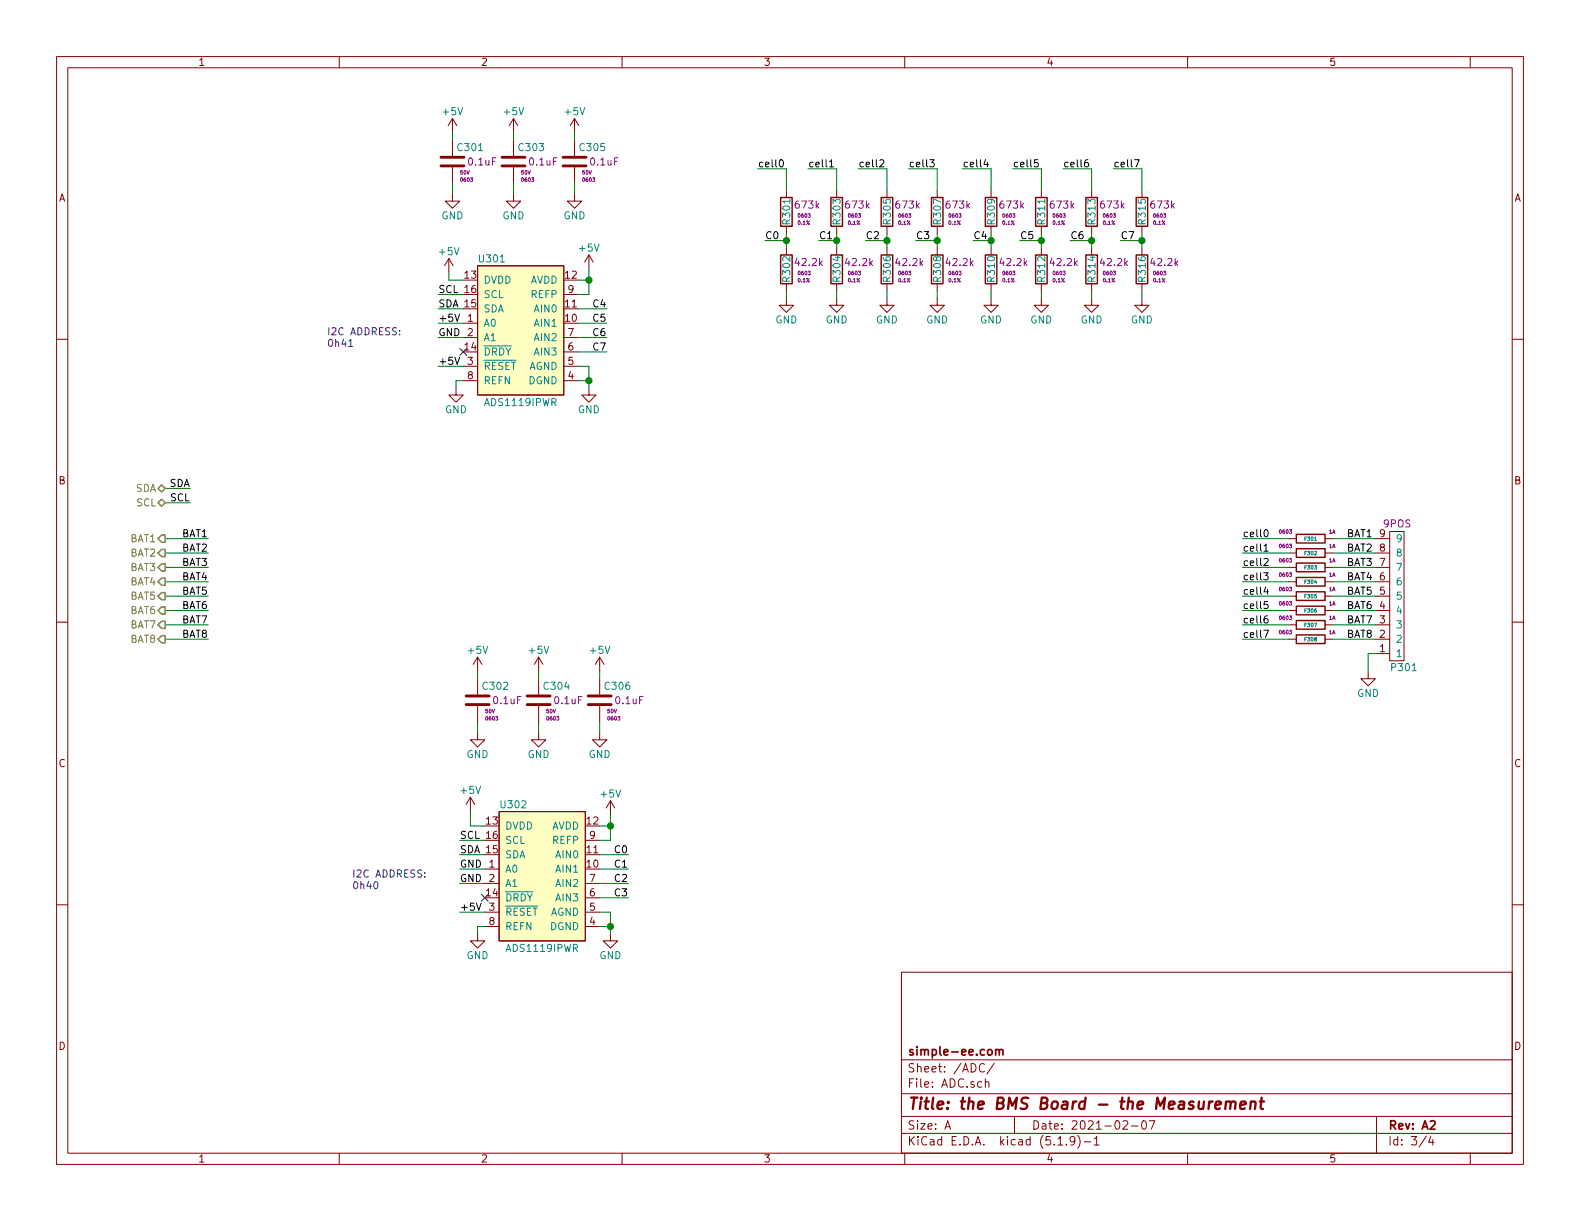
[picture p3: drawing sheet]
EESchema Schematic File Version 4
EELAYER 30 0
EELAYER END
$Descr A 11000 8500
encoding utf-8
Sheet 3 4
Title "the BMS Board - the Measurement"
Date "2021-02-07"
Rev "A2"
Comp "simple-ee.com"
Comment1 ""
Comment2 ""
Comment3 ""
Comment4 ""
$EndDescr
$Comp
L ADC:ADS1119IPWR U?
U 1 1
P 3625 2300
AR Path="/5E2104E8" Ref="U?"  Part="1" 
AR Path="/5E20C295/5E2104E8" Ref="U301"  Part="1" 
F 0 "U301" H 3825 2800 50  0000 C CNN
F 1 "ADS1119IPWR" H 3625 1800 50  0000 C CNN
F 2 "SSOP:TSSOP-16" H 2825 3500 60  0001 C CNN
F 3 "" H 2825 3500 60  0001 C CNN
F 4 "2V - 5V5" H 2875 3650 60  0001 C CNN "P_Rating"
F 5 "Texas Instruments" H 2825 3500 60  0001 C CNN "Manufacturer"
F 6 "16-BIT" H 2825 3500 60  0001 C CNN "P_Value"
F 7 "4S_2D" H 2825 3500 60  0001 C CNN "P_Tolerance"
F 8 "TSSOP-16" H 2825 3500 60  0001 C CNN "Package"
	1    3625 2300
	-1   0    0    -1  
$EndComp
$Comp
L power:GND #PWR?
U 1 1
P 4100 2700
AR Path="/5E2104EE" Ref="#PWR?"  Part="1" 
AR Path="/5E20C295/5E2104EE" Ref="#PWR0316"  Part="1" 
F 0 "#PWR0316" H 4100 2450 50  0001 C CNN
F 1 "GND" H 4100 2550 50  0000 C CNN
F 2 "" H 4100 2700 50  0001 C CNN
F 3 "" H 4100 2700 50  0001 C CNN
	1    4100 2700
	1    0    0    -1  
$EndComp
Wire Wire Line
	4025 2550 4100 2550
Wire Wire Line
	4100 2550 4100 2650
Wire Wire Line
	4025 2650 4100 2650
Connection ~ 4100 2650
Wire Wire Line
	4100 2650 4100 2700
$Comp
L Capacitor_0603:CL10B104KB8NNNC C?
U 1 1
P 3150 1125
AR Path="/5E2104FE" Ref="C?"  Part="1" 
AR Path="/5E20C295/5E2104FE" Ref="C301"  Part="1" 
F 0 "C301" H 3175 1225 50  0000 L CNN
F 1 "CL10B104KB8NNNC" H 3150 1425 50  0001 L CNN
F 2 "Passives:C_0603_Handsolder" H 3150 525 50  0001 C CNN
F 3 "" H 3175 1225 50  0000 C CNN
F 4 " 	Samsung Electro-Mechanics" H 3275 1325 50  0001 C CNN "Manufacturer"
F 5 "0.1uF" H 3250 1125 50  0000 L CNN "P_Value"
F 6 "50V" H 3200 1050 25  0000 L CNN "P_Rating_U"
F 7 "X7R" H 3400 775 50  0001 C CNN "P_Tolerance"
F 8 "0603" H 3200 1000 25  0000 L CNN "Package"
	1    3150 1125
	1    0    0    -1  
$EndComp
$Comp
L power:+5V #PWR?
U 1 1
P 3150 925
AR Path="/5E210504" Ref="#PWR?"  Part="1" 
AR Path="/5E20C295/5E210504" Ref="#PWR0302"  Part="1" 
F 0 "#PWR0302" H 3150 775 50  0001 C CNN
F 1 "+5V" H 3150 1075 50  0000 C CNN
F 2 "" H 3150 925 50  0001 C CNN
F 3 "" H 3150 925 50  0001 C CNN
	1    3150 925 
	1    0    0    -1  
$EndComp
Wire Wire Line
	3150 925  3150 975 
$Comp
L power:GND #PWR?
U 1 1
P 3150 1350
AR Path="/5E21050B" Ref="#PWR?"  Part="1" 
AR Path="/5E20C295/5E21050B" Ref="#PWR0303"  Part="1" 
F 0 "#PWR0303" H 3150 1100 50  0001 C CNN
F 1 "GND" H 3150 1200 50  0000 C CNN
F 2 "" H 3150 1350 50  0001 C CNN
F 3 "" H 3150 1350 50  0001 C CNN
	1    3150 1350
	1    0    0    -1  
$EndComp
Wire Wire Line
	3150 1350 3150 1275
$Comp
L Capacitor_0603:CL10B104KB8NNNC C?
U 1 1
P 3575 1125
AR Path="/5E210517" Ref="C?"  Part="1" 
AR Path="/5E20C295/5E210517" Ref="C303"  Part="1" 
F 0 "C303" H 3600 1225 50  0000 L CNN
F 1 "CL10B104KB8NNNC" H 3575 1425 50  0001 L CNN
F 2 "Passives:C_0603_Handsolder" H 3575 525 50  0001 C CNN
F 3 "" H 3600 1225 50  0000 C CNN
F 4 " 	Samsung Electro-Mechanics" H 3700 1325 50  0001 C CNN "Manufacturer"
F 5 "0.1uF" H 3675 1125 50  0000 L CNN "P_Value"
F 6 "50V" H 3625 1050 25  0000 L CNN "P_Rating_U"
F 7 "X7R" H 3825 775 50  0001 C CNN "P_Tolerance"
F 8 "0603" H 3625 1000 25  0000 L CNN "Package"
	1    3575 1125
	1    0    0    -1  
$EndComp
$Comp
L power:+5V #PWR?
U 1 1
P 3575 925
AR Path="/5E21051D" Ref="#PWR?"  Part="1" 
AR Path="/5E20C295/5E21051D" Ref="#PWR0309"  Part="1" 
F 0 "#PWR0309" H 3575 775 50  0001 C CNN
F 1 "+5V" H 3575 1075 50  0000 C CNN
F 2 "" H 3575 925 50  0001 C CNN
F 3 "" H 3575 925 50  0001 C CNN
	1    3575 925 
	1    0    0    -1  
$EndComp
Wire Wire Line
	3575 925  3575 975 
$Comp
L power:GND #PWR?
U 1 1
P 3575 1350
AR Path="/5E210524" Ref="#PWR?"  Part="1" 
AR Path="/5E20C295/5E210524" Ref="#PWR0310"  Part="1" 
F 0 "#PWR0310" H 3575 1100 50  0001 C CNN
F 1 "GND" H 3575 1200 50  0000 C CNN
F 2 "" H 3575 1350 50  0001 C CNN
F 3 "" H 3575 1350 50  0001 C CNN
	1    3575 1350
	1    0    0    -1  
$EndComp
Wire Wire Line
	3575 1350 3575 1275
$Comp
L Capacitor_0603:CL10B104KB8NNNC C?
U 1 1
P 4000 1125
AR Path="/5E210530" Ref="C?"  Part="1" 
AR Path="/5E20C295/5E210530" Ref="C305"  Part="1" 
F 0 "C305" H 4025 1225 50  0000 L CNN
F 1 "CL10B104KB8NNNC" H 4000 1425 50  0001 L CNN
F 2 "Passives:C_0603_Handsolder" H 4000 525 50  0001 C CNN
F 3 "" H 4025 1225 50  0000 C CNN
F 4 " 	Samsung Electro-Mechanics" H 4125 1325 50  0001 C CNN "Manufacturer"
F 5 "0.1uF" H 4100 1125 50  0000 L CNN "P_Value"
F 6 "50V" H 4050 1050 25  0000 L CNN "P_Rating_U"
F 7 "X7R" H 4250 775 50  0001 C CNN "P_Tolerance"
F 8 "0603" H 4050 1000 25  0000 L CNN "Package"
	1    4000 1125
	1    0    0    -1  
$EndComp
$Comp
L power:+5V #PWR?
U 1 1
P 4000 925
AR Path="/5E210536" Ref="#PWR?"  Part="1" 
AR Path="/5E20C295/5E210536" Ref="#PWR0313"  Part="1" 
F 0 "#PWR0313" H 4000 775 50  0001 C CNN
F 1 "+5V" H 4000 1075 50  0000 C CNN
F 2 "" H 4000 925 50  0001 C CNN
F 3 "" H 4000 925 50  0001 C CNN
	1    4000 925 
	1    0    0    -1  
$EndComp
Wire Wire Line
	4000 925  4000 975 
$Comp
L power:GND #PWR?
U 1 1
P 4000 1350
AR Path="/5E21053D" Ref="#PWR?"  Part="1" 
AR Path="/5E20C295/5E21053D" Ref="#PWR0314"  Part="1" 
F 0 "#PWR0314" H 4000 1100 50  0001 C CNN
F 1 "GND" H 4000 1200 50  0000 C CNN
F 2 "" H 4000 1350 50  0001 C CNN
F 3 "" H 4000 1350 50  0001 C CNN
	1    4000 1350
	1    0    0    -1  
$EndComp
Wire Wire Line
	4000 1350 4000 1275
$Comp
L power:+5V #PWR?
U 1 1
P 3125 1900
AR Path="/5E210544" Ref="#PWR?"  Part="1" 
AR Path="/5E20C295/5E210544" Ref="#PWR0301"  Part="1" 
F 0 "#PWR0301" H 3125 1750 50  0001 C CNN
F 1 "+5V" H 3125 2050 50  0000 C CNN
F 2 "" H 3125 1900 50  0001 C CNN
F 3 "" H 3125 1900 50  0001 C CNN
	1    3125 1900
	1    0    0    -1  
$EndComp
Wire Wire Line
	3125 1900 3125 1950
Wire Wire Line
	3125 1950 3225 1950
$Comp
L power:+5V #PWR?
U 1 1
P 4100 1875
AR Path="/5E21054C" Ref="#PWR?"  Part="1" 
AR Path="/5E20C295/5E21054C" Ref="#PWR0315"  Part="1" 
F 0 "#PWR0315" H 4100 1725 50  0001 C CNN
F 1 "+5V" H 4100 2025 50  0000 C CNN
F 2 "" H 4100 1875 50  0001 C CNN
F 3 "" H 4100 1875 50  0001 C CNN
	1    4100 1875
	1    0    0    -1  
$EndComp
Wire Wire Line
	4025 1950 4100 1950
Wire Wire Line
	4100 1950 4100 1875
Wire Wire Line
	4025 2050 4100 2050
Wire Wire Line
	4100 2050 4100 1950
Connection ~ 4100 1950
$Comp
L power:GND #PWR?
U 1 1
P 3175 2700
AR Path="/5E210557" Ref="#PWR?"  Part="1" 
AR Path="/5E20C295/5E210557" Ref="#PWR0304"  Part="1" 
F 0 "#PWR0304" H 3175 2450 50  0001 C CNN
F 1 "GND" H 3175 2550 50  0000 C CNN
F 2 "" H 3175 2700 50  0001 C CNN
F 3 "" H 3175 2700 50  0001 C CNN
	1    3175 2700
	1    0    0    -1  
$EndComp
Wire Wire Line
	3225 2650 3175 2650
Wire Wire Line
	3175 2650 3175 2700
Wire Wire Line
	3050 2050 3225 2050
Wire Wire Line
	3050 2150 3225 2150
Text Label 3050 2050 0    50   ~ 0
SCL
Text Label 3050 2150 0    50   ~ 0
SDA
Wire Wire Line
	3225 2250 3050 2250
Wire Wire Line
	3225 2350 3050 2350
Text Label 3050 2250 0    50   ~ 0
+5V
Text Label 3050 2350 0    50   ~ 0
GND
Wire Wire Line
	3225 2550 3050 2550
Text Label 3050 2550 0    50   ~ 0
+5V
Wire Wire Line
	4025 2150 4225 2150
Wire Wire Line
	4025 2250 4225 2250
Wire Wire Line
	4025 2350 4225 2350
Wire Wire Line
	4025 2450 4225 2450
Text Label 4225 2150 2    50   ~ 0
C4
Text Label 4225 2250 2    50   ~ 0
C5
Text Label 4225 2350 2    50   ~ 0
C6
Text Label 4225 2450 2    50   ~ 0
C7
Text Notes 2275 2425 0    50   ~ 0
I2C ADDRESS:\n0h41
$Comp
L ADC:ADS1119IPWR U?
U 1 1
P 3775 6100
AR Path="/5E214D50" Ref="U?"  Part="1" 
AR Path="/5E20C295/5E214D50" Ref="U302"  Part="1" 
F 0 "U302" H 3975 6600 50  0000 C CNN
F 1 "ADS1119IPWR" H 3775 5600 50  0000 C CNN
F 2 "SSOP:TSSOP-16" H 2975 7300 60  0001 C CNN
F 3 "" H 2975 7300 60  0001 C CNN
F 4 "2V - 5V5" H 3025 7450 60  0001 C CNN "P_Rating"
F 5 "Texas Instruments" H 2975 7300 60  0001 C CNN "Manufacturer"
F 6 "16-BIT" H 2975 7300 60  0001 C CNN "P_Value"
F 7 "4S_2D" H 2975 7300 60  0001 C CNN "P_Tolerance"
F 8 "TSSOP-16" H 2975 7300 60  0001 C CNN "Package"
	1    3775 6100
	-1   0    0    -1  
$EndComp
$Comp
L power:GND #PWR?
U 1 1
P 4250 6500
AR Path="/5E214D56" Ref="#PWR?"  Part="1" 
AR Path="/5E20C295/5E214D56" Ref="#PWR0320"  Part="1" 
F 0 "#PWR0320" H 4250 6250 50  0001 C CNN
F 1 "GND" H 4250 6350 50  0000 C CNN
F 2 "" H 4250 6500 50  0001 C CNN
F 3 "" H 4250 6500 50  0001 C CNN
	1    4250 6500
	1    0    0    -1  
$EndComp
Wire Wire Line
	4175 6350 4250 6350
Wire Wire Line
	4250 6350 4250 6450
Wire Wire Line
	4175 6450 4250 6450
Connection ~ 4250 6450
Wire Wire Line
	4250 6450 4250 6500
$Comp
L power:+5V #PWR?
U 1 1
P 3275 5650
AR Path="/5E214D61" Ref="#PWR?"  Part="1" 
AR Path="/5E20C295/5E214D61" Ref="#PWR0305"  Part="1" 
F 0 "#PWR0305" H 3275 5500 50  0001 C CNN
F 1 "+5V" H 3275 5800 50  0000 C CNN
F 2 "" H 3275 5650 50  0001 C CNN
F 3 "" H 3275 5650 50  0001 C CNN
	1    3275 5650
	1    0    0    -1  
$EndComp
Wire Wire Line
	3275 5650 3275 5750
Wire Wire Line
	3275 5750 3375 5750
$Comp
L power:+5V #PWR?
U 1 1
P 4250 5675
AR Path="/5E214D69" Ref="#PWR?"  Part="1" 
AR Path="/5E20C295/5E214D69" Ref="#PWR0319"  Part="1" 
F 0 "#PWR0319" H 4250 5525 50  0001 C CNN
F 1 "+5V" H 4250 5825 50  0000 C CNN
F 2 "" H 4250 5675 50  0001 C CNN
F 3 "" H 4250 5675 50  0001 C CNN
	1    4250 5675
	1    0    0    -1  
$EndComp
Wire Wire Line
	4175 5750 4250 5750
Wire Wire Line
	4250 5750 4250 5675
Wire Wire Line
	4175 5850 4250 5850
Wire Wire Line
	4250 5850 4250 5750
Connection ~ 4250 5750
$Comp
L power:GND #PWR?
U 1 1
P 3325 6500
AR Path="/5E214D74" Ref="#PWR?"  Part="1" 
AR Path="/5E20C295/5E214D74" Ref="#PWR0308"  Part="1" 
F 0 "#PWR0308" H 3325 6250 50  0001 C CNN
F 1 "GND" H 3325 6350 50  0000 C CNN
F 2 "" H 3325 6500 50  0001 C CNN
F 3 "" H 3325 6500 50  0001 C CNN
	1    3325 6500
	1    0    0    -1  
$EndComp
Wire Wire Line
	3375 6450 3325 6450
Wire Wire Line
	3325 6450 3325 6500
Wire Wire Line
	3200 5850 3375 5850
Wire Wire Line
	3200 5950 3375 5950
Text Label 3200 5850 0    50   ~ 0
SCL
Text Label 3200 5950 0    50   ~ 0
SDA
Wire Wire Line
	3375 6050 3200 6050
Wire Wire Line
	3375 6150 3200 6150
Text Label 3200 6050 0    50   ~ 0
GND
Text Label 3200 6150 0    50   ~ 0
GND
Wire Wire Line
	3375 6350 3200 6350
Text Label 3200 6350 0    50   ~ 0
+5V
Wire Wire Line
	4175 5950 4375 5950
Wire Wire Line
	4175 6050 4375 6050
Wire Wire Line
	4175 6150 4375 6150
Wire Wire Line
	4175 6250 4375 6250
Text Label 4375 5950 2    50   ~ 0
C0
Text Label 4375 6050 2    50   ~ 0
C1
Text Label 4375 6150 2    50   ~ 0
C2
Text Label 4375 6250 2    50   ~ 0
C3
Text Notes 2450 6200 0    50   ~ 0
I2C ADDRESS:\n0h40
$Comp
L Capacitor_0603:CL10B104KB8NNNC C?
U 1 1
P 3325 4875
AR Path="/5E216D73" Ref="C?"  Part="1" 
AR Path="/5E20C295/5E216D73" Ref="C302"  Part="1" 
F 0 "C302" H 3350 4975 50  0000 L CNN
F 1 "CL10B104KB8NNNC" H 3325 5175 50  0001 L CNN
F 2 "Passives:C_0603_Handsolder" H 3325 4275 50  0001 C CNN
F 3 "" H 3350 4975 50  0000 C CNN
F 4 " 	Samsung Electro-Mechanics" H 3450 5075 50  0001 C CNN "Manufacturer"
F 5 "0.1uF" H 3425 4875 50  0000 L CNN "P_Value"
F 6 "50V" H 3375 4800 25  0000 L CNN "P_Rating_U"
F 7 "X7R" H 3575 4525 50  0001 C CNN "P_Tolerance"
F 8 "0603" H 3375 4750 25  0000 L CNN "Package"
	1    3325 4875
	1    0    0    -1  
$EndComp
$Comp
L power:+5V #PWR?
U 1 1
P 3325 4675
AR Path="/5E216D79" Ref="#PWR?"  Part="1" 
AR Path="/5E20C295/5E216D79" Ref="#PWR0306"  Part="1" 
F 0 "#PWR0306" H 3325 4525 50  0001 C CNN
F 1 "+5V" H 3325 4825 50  0000 C CNN
F 2 "" H 3325 4675 50  0001 C CNN
F 3 "" H 3325 4675 50  0001 C CNN
	1    3325 4675
	1    0    0    -1  
$EndComp
Wire Wire Line
	3325 4675 3325 4725
$Comp
L power:GND #PWR?
U 1 1
P 3325 5100
AR Path="/5E216D80" Ref="#PWR?"  Part="1" 
AR Path="/5E20C295/5E216D80" Ref="#PWR0307"  Part="1" 
F 0 "#PWR0307" H 3325 4850 50  0001 C CNN
F 1 "GND" H 3325 4950 50  0000 C CNN
F 2 "" H 3325 5100 50  0001 C CNN
F 3 "" H 3325 5100 50  0001 C CNN
	1    3325 5100
	1    0    0    -1  
$EndComp
Wire Wire Line
	3325 5100 3325 5025
$Comp
L Capacitor_0603:CL10B104KB8NNNC C?
U 1 1
P 3750 4875
AR Path="/5E216D8C" Ref="C?"  Part="1" 
AR Path="/5E20C295/5E216D8C" Ref="C304"  Part="1" 
F 0 "C304" H 3775 4975 50  0000 L CNN
F 1 "CL10B104KB8NNNC" H 3750 5175 50  0001 L CNN
F 2 "Passives:C_0603_Handsolder" H 3750 4275 50  0001 C CNN
F 3 "" H 3775 4975 50  0000 C CNN
F 4 " 	Samsung Electro-Mechanics" H 3875 5075 50  0001 C CNN "Manufacturer"
F 5 "0.1uF" H 3850 4875 50  0000 L CNN "P_Value"
F 6 "50V" H 3800 4800 25  0000 L CNN "P_Rating_U"
F 7 "X7R" H 4000 4525 50  0001 C CNN "P_Tolerance"
F 8 "0603" H 3800 4750 25  0000 L CNN "Package"
	1    3750 4875
	1    0    0    -1  
$EndComp
$Comp
L power:+5V #PWR?
U 1 1
P 3750 4675
AR Path="/5E216D92" Ref="#PWR?"  Part="1" 
AR Path="/5E20C295/5E216D92" Ref="#PWR0311"  Part="1" 
F 0 "#PWR0311" H 3750 4525 50  0001 C CNN
F 1 "+5V" H 3750 4825 50  0000 C CNN
F 2 "" H 3750 4675 50  0001 C CNN
F 3 "" H 3750 4675 50  0001 C CNN
	1    3750 4675
	1    0    0    -1  
$EndComp
Wire Wire Line
	3750 4675 3750 4725
$Comp
L power:GND #PWR?
U 1 1
P 3750 5100
AR Path="/5E216D99" Ref="#PWR?"  Part="1" 
AR Path="/5E20C295/5E216D99" Ref="#PWR0312"  Part="1" 
F 0 "#PWR0312" H 3750 4850 50  0001 C CNN
F 1 "GND" H 3750 4950 50  0000 C CNN
F 2 "" H 3750 5100 50  0001 C CNN
F 3 "" H 3750 5100 50  0001 C CNN
	1    3750 5100
	1    0    0    -1  
$EndComp
Wire Wire Line
	3750 5100 3750 5025
$Comp
L Capacitor_0603:CL10B104KB8NNNC C?
U 1 1
P 4175 4875
AR Path="/5E216DA5" Ref="C?"  Part="1" 
AR Path="/5E20C295/5E216DA5" Ref="C306"  Part="1" 
F 0 "C306" H 4200 4975 50  0000 L CNN
F 1 "CL10B104KB8NNNC" H 4175 5175 50  0001 L CNN
F 2 "Passives:C_0603_Handsolder" H 4175 4275 50  0001 C CNN
F 3 "" H 4200 4975 50  0000 C CNN
F 4 " 	Samsung Electro-Mechanics" H 4300 5075 50  0001 C CNN "Manufacturer"
F 5 "0.1uF" H 4275 4875 50  0000 L CNN "P_Value"
F 6 "50V" H 4225 4800 25  0000 L CNN "P_Rating_U"
F 7 "X7R" H 4425 4525 50  0001 C CNN "P_Tolerance"
F 8 "0603" H 4225 4750 25  0000 L CNN "Package"
	1    4175 4875
	1    0    0    -1  
$EndComp
$Comp
L power:+5V #PWR?
U 1 1
P 4175 4675
AR Path="/5E216DAB" Ref="#PWR?"  Part="1" 
AR Path="/5E20C295/5E216DAB" Ref="#PWR0317"  Part="1" 
F 0 "#PWR0317" H 4175 4525 50  0001 C CNN
F 1 "+5V" H 4175 4825 50  0000 C CNN
F 2 "" H 4175 4675 50  0001 C CNN
F 3 "" H 4175 4675 50  0001 C CNN
	1    4175 4675
	1    0    0    -1  
$EndComp
Wire Wire Line
	4175 4675 4175 4725
$Comp
L power:GND #PWR?
U 1 1
P 4175 5100
AR Path="/5E216DB2" Ref="#PWR?"  Part="1" 
AR Path="/5E20C295/5E216DB2" Ref="#PWR0318"  Part="1" 
F 0 "#PWR0318" H 4175 4850 50  0001 C CNN
F 1 "GND" H 4175 4950 50  0000 C CNN
F 2 "" H 4175 5100 50  0001 C CNN
F 3 "" H 4175 5100 50  0001 C CNN
	1    4175 5100
	1    0    0    -1  
$EndComp
Wire Wire Line
	4175 5100 4175 5025
Wire Wire Line
	8975 3750 8650 3750
Wire Wire Line
	8975 3850 8650 3850
Wire Wire Line
	8975 3950 8650 3950
Wire Wire Line
	8650 4050 8975 4050
Wire Wire Line
	8975 4150 8650 4150
Wire Wire Line
	8975 4250 8650 4250
Wire Wire Line
	8975 4350 8650 4350
Wire Wire Line
	8975 4450 8650 4450
Text Label 8650 4250 0    50   ~ 0
cell5
Text Label 8650 4150 0    50   ~ 0
cell4
Text Label 8650 4350 0    50   ~ 0
cell6
Text Label 8650 4450 0    50   ~ 0
cell7
Text Label 8650 3850 0    50   ~ 0
cell1
Text Label 8650 3750 0    50   ~ 0
cell0
Text Label 8650 3950 0    50   ~ 0
cell2
Text Label 8650 4050 0    50   ~ 0
cell3
$Comp
L power:GND #PWR0321
U 1 1
P 5475 2075
F 0 "#PWR0321" H 5475 1825 50  0001 C CNN
F 1 "GND" H 5475 1925 50  0000 C CNN
F 2 "" H 5475 2075 50  0001 C CNN
F 3 "" H 5475 2075 50  0001 C CNN
	1    5475 2075
	1    0    0    -1  
$EndComp
$Comp
L power:GND #PWR0322
U 1 1
P 5825 2075
F 0 "#PWR0322" H 5825 1825 50  0001 C CNN
F 1 "GND" H 5825 1925 50  0000 C CNN
F 2 "" H 5825 2075 50  0001 C CNN
F 3 "" H 5825 2075 50  0001 C CNN
	1    5825 2075
	1    0    0    -1  
$EndComp
$Comp
L power:GND #PWR0323
U 1 1
P 6175 2075
F 0 "#PWR0323" H 6175 1825 50  0001 C CNN
F 1 "GND" H 6175 1925 50  0000 C CNN
F 2 "" H 6175 2075 50  0001 C CNN
F 3 "" H 6175 2075 50  0001 C CNN
	1    6175 2075
	1    0    0    -1  
$EndComp
$Comp
L power:GND #PWR0324
U 1 1
P 6525 2075
F 0 "#PWR0324" H 6525 1825 50  0001 C CNN
F 1 "GND" H 6525 1925 50  0000 C CNN
F 2 "" H 6525 2075 50  0001 C CNN
F 3 "" H 6525 2075 50  0001 C CNN
	1    6525 2075
	1    0    0    -1  
$EndComp
$Comp
L power:GND #PWR0325
U 1 1
P 6900 2075
F 0 "#PWR0325" H 6900 1825 50  0001 C CNN
F 1 "GND" H 6900 1925 50  0000 C CNN
F 2 "" H 6900 2075 50  0001 C CNN
F 3 "" H 6900 2075 50  0001 C CNN
	1    6900 2075
	1    0    0    -1  
$EndComp
$Comp
L power:GND #PWR0326
U 1 1
P 7250 2075
F 0 "#PWR0326" H 7250 1825 50  0001 C CNN
F 1 "GND" H 7250 1925 50  0000 C CNN
F 2 "" H 7250 2075 50  0001 C CNN
F 3 "" H 7250 2075 50  0001 C CNN
	1    7250 2075
	1    0    0    -1  
$EndComp
$Comp
L power:GND #PWR0327
U 1 1
P 7600 2075
F 0 "#PWR0327" H 7600 1825 50  0001 C CNN
F 1 "GND" H 7600 1925 50  0000 C CNN
F 2 "" H 7600 2075 50  0001 C CNN
F 3 "" H 7600 2075 50  0001 C CNN
	1    7600 2075
	1    0    0    -1  
$EndComp
$Comp
L power:GND #PWR0328
U 1 1
P 7950 2075
F 0 "#PWR0328" H 7950 1825 50  0001 C CNN
F 1 "GND" H 7950 1925 50  0000 C CNN
F 2 "" H 7950 2075 50  0001 C CNN
F 3 "" H 7950 2075 50  0001 C CNN
	1    7950 2075
	1    0    0    -1  
$EndComp
Wire Wire Line
	7950 2025 7950 2075
Wire Wire Line
	7600 2025 7600 2075
Wire Wire Line
	7250 2025 7250 2075
Wire Wire Line
	6900 2025 6900 2075
Wire Wire Line
	6525 2025 6525 2075
Wire Wire Line
	6175 2025 6175 2075
Wire Wire Line
	5825 2025 5825 2075
Wire Wire Line
	5475 2025 5475 2075
Wire Wire Line
	5475 1625 5475 1675
Wire Wire Line
	5475 1175 5275 1175
Wire Wire Line
	5825 1625 5825 1675
Wire Wire Line
	5825 1325 5825 1175
Wire Wire Line
	5825 1175 5625 1175
Text Label 5275 1175 0    50   ~ 0
cell0
Text Label 5625 1175 0    50   ~ 0
cell1
Wire Wire Line
	6175 1625 6175 1675
Wire Wire Line
	6175 1325 6175 1175
Wire Wire Line
	6175 1175 5975 1175
Text Label 5975 1175 0    50   ~ 0
cell2
Wire Wire Line
	6525 1625 6525 1675
Wire Wire Line
	6900 1625 6900 1675
Wire Wire Line
	7250 1625 7250 1675
Wire Wire Line
	7600 1625 7600 1675
Wire Wire Line
	7950 1625 7950 1675
Wire Wire Line
	6525 1325 6525 1175
Wire Wire Line
	6525 1175 6325 1175
Wire Wire Line
	6900 1325 6900 1175
Wire Wire Line
	6900 1175 6700 1175
Wire Wire Line
	7250 1325 7250 1175
Wire Wire Line
	7250 1175 7050 1175
Wire Wire Line
	7600 1325 7600 1175
Wire Wire Line
	7600 1175 7400 1175
Wire Wire Line
	7950 1325 7950 1175
Wire Wire Line
	7950 1175 7750 1175
Text Label 6325 1175 0    50   ~ 0
cell3
Text Label 6700 1175 0    50   ~ 0
cell4
Text Label 7050 1175 0    50   ~ 0
cell5
Text Label 7400 1175 0    50   ~ 0
cell6
Text Label 7750 1175 0    50   ~ 0
cell7
Wire Wire Line
	5475 1675 5325 1675
Connection ~ 5475 1675
Wire Wire Line
	5475 1675 5475 1725
Text Label 5325 1675 0    50   ~ 0
C0
Text Label 5700 1675 0    50   ~ 0
C1
Text Label 6025 1675 0    50   ~ 0
C2
Text Label 6375 1675 0    50   ~ 0
C3
Text Label 6775 1675 0    50   ~ 0
C4
Text Label 7100 1675 0    50   ~ 0
C5
Text Label 7450 1675 0    50   ~ 0
C6
Text Label 7800 1675 0    50   ~ 0
C7
Wire Wire Line
	5700 1675 5825 1675
Connection ~ 5825 1675
Wire Wire Line
	5825 1675 5825 1725
Wire Wire Line
	6025 1675 6175 1675
Connection ~ 6175 1675
Wire Wire Line
	6175 1675 6175 1725
Wire Wire Line
	6375 1675 6525 1675
Connection ~ 6525 1675
Wire Wire Line
	6525 1675 6525 1725
Wire Wire Line
	6775 1675 6900 1675
Connection ~ 6900 1675
Wire Wire Line
	6900 1675 6900 1725
Wire Wire Line
	7100 1675 7250 1675
Connection ~ 7250 1675
Wire Wire Line
	7250 1675 7250 1725
Wire Wire Line
	7450 1675 7600 1675
Connection ~ 7600 1675
Wire Wire Line
	7600 1675 7600 1725
Wire Wire Line
	7800 1675 7950 1675
Connection ~ 7950 1675
Wire Wire Line
	7950 1675 7950 1725
$Comp
L power:GND #PWR0329
U 1 1
P 9525 4675
F 0 "#PWR0329" H 9525 4425 50  0001 C CNN
F 1 "GND" H 9525 4525 50  0000 C CNN
F 2 "" H 9525 4675 50  0001 C CNN
F 3 "" H 9525 4675 50  0001 C CNN
	1    9525 4675
	1    0    0    -1  
$EndComp
Wire Wire Line
	9575 4550 9525 4550
Wire Wire Line
	9525 4550 9525 4675
$Comp
L Connectors:S9B-PH-SM4-TB(LF)(SN) P301
U 1 1
P 9675 4500
F 0 "P301" H 9675 4650 50  0000 R CNN
F 1 "S9B-PH-SM4-TB(LF)(SN)" H 9625 3850 60  0001 C CNN
F 2 "Connectors_sg:S9B-PH-SM4-TB" V 10275 4950 60  0001 C CNN
F 3 "" H 9625 4700 60  0001 C CNN
F 4 "JST Sales America Inc." H 9575 4800 60  0001 C CNN "Manufacturer"
F 5 "9POS" H 9725 3650 50  0000 R CNN "P_Value"
F 6 "2A" H 9925 4950 50  0001 C CNN "P_Rating"
F 7 "SMD" H 9675 5100 60  0001 C CNN "Package"
	1    9675 4500
	-1   0    0    1   
$EndComp
$Comp
L Fuses:0686F1000-01 F301
U 1 1
P 9125 3750
F 0 "F301" V 9125 3750 25  0000 C CNN
F 1 "0686F1000-01" V 9050 3750 50  0001 C CNN
F 2 "Fuse:Fuse_0603_1608Metric" V 9055 3750 50  0001 C CNN
F 3 "" H 9125 3750 50  0001 C CNN
F 4 "Bel Fuse Inc" H 9125 3750 50  0001 C CNN "Manufacturer"
F 5 "1A" V 9075 3900 25  0000 C CNN "P_Value"
F 6 "63VDC" H 9125 3750 50  0001 C CNN "P_Rating"
F 7 "~40C~125C" H 9125 3750 50  0001 C CNN "P_Tolerance"
F 8 "0603" V 9075 3575 25  0000 C CNN "Package"
	1    9125 3750
	0    1    1    0   
$EndComp
$Comp
L Fuses:0686F1000-01 F302
U 1 1
P 9125 3850
F 0 "F302" V 9125 3850 25  0000 C CNN
F 1 "0686F1000-01" V 9050 3850 50  0001 C CNN
F 2 "Fuse:Fuse_0603_1608Metric" V 9055 3850 50  0001 C CNN
F 3 "" H 9125 3850 50  0001 C CNN
F 4 "Bel Fuse Inc" H 9125 3850 50  0001 C CNN "Manufacturer"
F 5 "1A" V 9075 4000 25  0000 C CNN "P_Value"
F 6 "63VDC" H 9125 3850 50  0001 C CNN "P_Rating"
F 7 "~40C~125C" H 9125 3850 50  0001 C CNN "P_Tolerance"
F 8 "0603" V 9075 3675 25  0000 C CNN "Package"
	1    9125 3850
	0    1    1    0   
$EndComp
$Comp
L Fuses:0686F1000-01 F303
U 1 1
P 9125 3950
F 0 "F303" V 9125 3950 25  0000 C CNN
F 1 "0686F1000-01" V 9050 3950 50  0001 C CNN
F 2 "Fuse:Fuse_0603_1608Metric" V 9055 3950 50  0001 C CNN
F 3 "" H 9125 3950 50  0001 C CNN
F 4 "Bel Fuse Inc" H 9125 3950 50  0001 C CNN "Manufacturer"
F 5 "1A" V 9075 4100 25  0000 C CNN "P_Value"
F 6 "63VDC" H 9125 3950 50  0001 C CNN "P_Rating"
F 7 "~40C~125C" H 9125 3950 50  0001 C CNN "P_Tolerance"
F 8 "0603" V 9075 3775 25  0000 C CNN "Package"
	1    9125 3950
	0    1    1    0   
$EndComp
$Comp
L Fuses:0686F1000-01 F304
U 1 1
P 9125 4050
F 0 "F304" V 9125 4050 25  0000 C CNN
F 1 "0686F1000-01" V 9050 4050 50  0001 C CNN
F 2 "Fuse:Fuse_0603_1608Metric" V 9055 4050 50  0001 C CNN
F 3 "" H 9125 4050 50  0001 C CNN
F 4 "Bel Fuse Inc" H 9125 4050 50  0001 C CNN "Manufacturer"
F 5 "1A" V 9075 4200 25  0000 C CNN "P_Value"
F 6 "63VDC" H 9125 4050 50  0001 C CNN "P_Rating"
F 7 "~40C~125C" H 9125 4050 50  0001 C CNN "P_Tolerance"
F 8 "0603" V 9075 3875 25  0000 C CNN "Package"
	1    9125 4050
	0    1    1    0   
$EndComp
$Comp
L Fuses:0686F1000-01 F305
U 1 1
P 9125 4150
F 0 "F305" V 9125 4150 25  0000 C CNN
F 1 "0686F1000-01" V 9050 4150 50  0001 C CNN
F 2 "Fuse:Fuse_0603_1608Metric" V 9055 4150 50  0001 C CNN
F 3 "" H 9125 4150 50  0001 C CNN
F 4 "Bel Fuse Inc" H 9125 4150 50  0001 C CNN "Manufacturer"
F 5 "1A" V 9075 4300 25  0000 C CNN "P_Value"
F 6 "63VDC" H 9125 4150 50  0001 C CNN "P_Rating"
F 7 "~40C~125C" H 9125 4150 50  0001 C CNN "P_Tolerance"
F 8 "0603" V 9075 3975 25  0000 C CNN "Package"
	1    9125 4150
	0    1    1    0   
$EndComp
$Comp
L Fuses:0686F1000-01 F306
U 1 1
P 9125 4250
F 0 "F306" V 9125 4250 25  0000 C CNN
F 1 "0686F1000-01" V 9050 4250 50  0001 C CNN
F 2 "Fuse:Fuse_0603_1608Metric" V 9055 4250 50  0001 C CNN
F 3 "" H 9125 4250 50  0001 C CNN
F 4 "Bel Fuse Inc" H 9125 4250 50  0001 C CNN "Manufacturer"
F 5 "1A" V 9075 4400 25  0000 C CNN "P_Value"
F 6 "63VDC" H 9125 4250 50  0001 C CNN "P_Rating"
F 7 "~40C~125C" H 9125 4250 50  0001 C CNN "P_Tolerance"
F 8 "0603" V 9075 4075 25  0000 C CNN "Package"
	1    9125 4250
	0    1    1    0   
$EndComp
$Comp
L Fuses:0686F1000-01 F307
U 1 1
P 9125 4350
F 0 "F307" V 9125 4350 25  0000 C CNN
F 1 "0686F1000-01" V 9050 4350 50  0001 C CNN
F 2 "Fuse:Fuse_0603_1608Metric" V 9055 4350 50  0001 C CNN
F 3 "" H 9125 4350 50  0001 C CNN
F 4 "Bel Fuse Inc" H 9125 4350 50  0001 C CNN "Manufacturer"
F 5 "1A" V 9075 4500 25  0000 C CNN "P_Value"
F 6 "63VDC" H 9125 4350 50  0001 C CNN "P_Rating"
F 7 "~40C~125C" H 9125 4350 50  0001 C CNN "P_Tolerance"
F 8 "0603" V 9075 4175 25  0000 C CNN "Package"
	1    9125 4350
	0    1    1    0   
$EndComp
$Comp
L Fuses:0686F1000-01 F308
U 1 1
P 9125 4450
F 0 "F308" V 9125 4450 25  0000 C CNN
F 1 "0686F1000-01" V 9050 4450 50  0001 C CNN
F 2 "Fuse:Fuse_0603_1608Metric" V 9055 4450 50  0001 C CNN
F 3 "" H 9125 4450 50  0001 C CNN
F 4 "Bel Fuse Inc" H 9125 4450 50  0001 C CNN "Manufacturer"
F 5 "1A" V 9075 4600 25  0000 C CNN "P_Value"
F 6 "63VDC" H 9125 4450 50  0001 C CNN "P_Rating"
F 7 "~40C~125C" H 9125 4450 50  0001 C CNN "P_Tolerance"
F 8 "0603" V 9075 4275 25  0000 C CNN "Package"
	1    9125 4450
	0    1    1    0   
$EndComp
Wire Wire Line
	9275 4450 9575 4450
Wire Wire Line
	9275 4350 9575 4350
Wire Wire Line
	9275 4250 9575 4250
Wire Wire Line
	9275 4150 9575 4150
Wire Wire Line
	9275 4050 9575 4050
Wire Wire Line
	9275 3950 9575 3950
Wire Wire Line
	9275 3850 9575 3850
Wire Wire Line
	9275 3750 9575 3750
Text HLabel 1150 3400 0    50   BiDi ~ 0
SDA
Text HLabel 1150 3500 0    50   BiDi ~ 0
SCL
Wire Wire Line
	1150 3400 1325 3400
Wire Wire Line
	1150 3500 1325 3500
Text Label 1325 3400 2    50   ~ 0
SDA
Text Label 1325 3500 2    50   ~ 0
SCL
Text Label 9375 4450 0    50   ~ 0
BAT8
Text Label 9375 4350 0    50   ~ 0
BAT7
Text Label 9375 4250 0    50   ~ 0
BAT6
Text Label 9375 4150 0    50   ~ 0
BAT5
Text Label 9375 4050 0    50   ~ 0
BAT4
Text Label 9375 3950 0    50   ~ 0
BAT3
Text Label 9375 3850 0    50   ~ 0
BAT2
Text Label 9375 3750 0    50   ~ 0
BAT1
Text HLabel 1150 3750 0    50   Output ~ 0
BAT1
Text HLabel 1150 3850 0    50   Output ~ 0
BAT2
Text HLabel 1150 3950 0    50   Output ~ 0
BAT3
Text HLabel 1150 4050 0    50   Output ~ 0
BAT4
Text HLabel 1150 4150 0    50   Output ~ 0
BAT5
Text HLabel 1150 4250 0    50   Output ~ 0
BAT6
Text HLabel 1150 4350 0    50   Output ~ 0
BAT7
Text HLabel 1150 4450 0    50   Output ~ 0
BAT8
Wire Wire Line
	1150 3750 1450 3750
Wire Wire Line
	1150 3850 1450 3850
Wire Wire Line
	1150 3950 1450 3950
Wire Wire Line
	1150 4050 1450 4050
Wire Wire Line
	1150 4150 1450 4150
Wire Wire Line
	1150 4250 1450 4250
Wire Wire Line
	1150 4350 1450 4350
Wire Wire Line
	1150 4450 1450 4450
Text Label 1450 4450 2    50   ~ 0
BAT8
Text Label 1450 4350 2    50   ~ 0
BAT7
Text Label 1450 4250 2    50   ~ 0
BAT6
Text Label 1450 4150 2    50   ~ 0
BAT5
Text Label 1450 4050 2    50   ~ 0
BAT4
Text Label 1450 3950 2    50   ~ 0
BAT3
Text Label 1450 3850 2    50   ~ 0
BAT2
Text Label 1450 3750 2    50   ~ 0
BAT1
NoConn ~ 3375 6250
NoConn ~ 3225 2450
$Comp
L Resistors_0603:RT0603BRE07673KL R303
U 1 1
P 5825 1475
F 0 "R303" V 5825 1475 50  0000 C CNN
F 1 "RT0603BRE07673KL" V 5925 1475 50  0001 C CNN
F 2 "Passives:R_0603_Handsolder" V 5755 1475 50  0001 C CNN
F 3 "" V 5905 1475 50  0000 C CNN
F 4 "Yageo" V 6005 1575 60  0001 C CNN "Manufacturer"
F 5 "673k" H 5875 1525 50  0000 L CNN "P_Value"
F 6 "1/10W" V 6125 1775 60  0001 C CNN "P_Rating_U"
F 7 "0.1%" H 5900 1400 25  0000 L CNN "P_Tolerance"
F 8 "0603" H 5900 1450 25  0000 L CNN "Package"
F 9 "YAG4765CT-ND" H 5825 1475 50  0001 C CNN "P_Digikey"
	1    5825 1475
	1    0    0    -1  
$EndComp
$Comp
L Resistors_0603:RT0603BRE07673KL R305
U 1 1
P 6175 1475
F 0 "R305" V 6175 1475 50  0000 C CNN
F 1 "RT0603BRE07673KL" V 6275 1475 50  0001 C CNN
F 2 "Passives:R_0603_Handsolder" V 6105 1475 50  0001 C CNN
F 3 "" V 6255 1475 50  0000 C CNN
F 4 "Yageo" V 6355 1575 60  0001 C CNN "Manufacturer"
F 5 "673k" H 6225 1525 50  0000 L CNN "P_Value"
F 6 "1/10W" V 6475 1775 60  0001 C CNN "P_Rating_U"
F 7 "0.1%" H 6250 1400 25  0000 L CNN "P_Tolerance"
F 8 "0603" H 6250 1450 25  0000 L CNN "Package"
F 9 "YAG4765CT-ND" H 6175 1475 50  0001 C CNN "P_Digikey"
	1    6175 1475
	1    0    0    -1  
$EndComp
$Comp
L Resistors_0603:RT0603BRE07673KL R307
U 1 1
P 6525 1475
F 0 "R307" V 6525 1475 50  0000 C CNN
F 1 "RT0603BRE07673KL" V 6625 1475 50  0001 C CNN
F 2 "Passives:R_0603_Handsolder" V 6455 1475 50  0001 C CNN
F 3 "" V 6605 1475 50  0000 C CNN
F 4 "Yageo" V 6705 1575 60  0001 C CNN "Manufacturer"
F 5 "673k" H 6575 1525 50  0000 L CNN "P_Value"
F 6 "1/10W" V 6825 1775 60  0001 C CNN "P_Rating_U"
F 7 "0.1%" H 6600 1400 25  0000 L CNN "P_Tolerance"
F 8 "0603" H 6600 1450 25  0000 L CNN "Package"
F 9 "YAG4765CT-ND" H 6525 1475 50  0001 C CNN "P_Digikey"
	1    6525 1475
	1    0    0    -1  
$EndComp
$Comp
L Resistors_0603:RT0603BRE07673KL R309
U 1 1
P 6900 1475
F 0 "R309" V 6900 1475 50  0000 C CNN
F 1 "RT0603BRE07673KL" V 7000 1475 50  0001 C CNN
F 2 "Passives:R_0603_Handsolder" V 6830 1475 50  0001 C CNN
F 3 "" V 6980 1475 50  0000 C CNN
F 4 "Yageo" V 7080 1575 60  0001 C CNN "Manufacturer"
F 5 "673k" H 6950 1525 50  0000 L CNN "P_Value"
F 6 "1/10W" V 7200 1775 60  0001 C CNN "P_Rating_U"
F 7 "0.1%" H 6975 1400 25  0000 L CNN "P_Tolerance"
F 8 "0603" H 6975 1450 25  0000 L CNN "Package"
F 9 "YAG4765CT-ND" H 6900 1475 50  0001 C CNN "P_Digikey"
	1    6900 1475
	1    0    0    -1  
$EndComp
$Comp
L Resistors_0603:RT0603BRE07673KL R311
U 1 1
P 7250 1475
F 0 "R311" V 7250 1475 50  0000 C CNN
F 1 "RT0603BRE07673KL" V 7350 1475 50  0001 C CNN
F 2 "Passives:R_0603_Handsolder" V 7180 1475 50  0001 C CNN
F 3 "" V 7330 1475 50  0000 C CNN
F 4 "Yageo" V 7430 1575 60  0001 C CNN "Manufacturer"
F 5 "673k" H 7300 1525 50  0000 L CNN "P_Value"
F 6 "1/10W" V 7550 1775 60  0001 C CNN "P_Rating_U"
F 7 "0.1%" H 7325 1400 25  0000 L CNN "P_Tolerance"
F 8 "0603" H 7325 1450 25  0000 L CNN "Package"
F 9 "YAG4765CT-ND" H 7250 1475 50  0001 C CNN "P_Digikey"
	1    7250 1475
	1    0    0    -1  
$EndComp
$Comp
L Resistors_0603:RT0603BRE07673KL R313
U 1 1
P 7600 1475
F 0 "R313" V 7600 1475 50  0000 C CNN
F 1 "RT0603BRE07673KL" V 7700 1475 50  0001 C CNN
F 2 "Passives:R_0603_Handsolder" V 7530 1475 50  0001 C CNN
F 3 "" V 7680 1475 50  0000 C CNN
F 4 "Yageo" V 7780 1575 60  0001 C CNN "Manufacturer"
F 5 "673k" H 7650 1525 50  0000 L CNN "P_Value"
F 6 "1/10W" V 7900 1775 60  0001 C CNN "P_Rating_U"
F 7 "0.1%" H 7675 1400 25  0000 L CNN "P_Tolerance"
F 8 "0603" H 7675 1450 25  0000 L CNN "Package"
F 9 "YAG4765CT-ND" H 7600 1475 50  0001 C CNN "P_Digikey"
	1    7600 1475
	1    0    0    -1  
$EndComp
$Comp
L Resistors_0603:RT0603BRE07673KL R315
U 1 1
P 7950 1475
F 0 "R315" V 7950 1475 50  0000 C CNN
F 1 "RT0603BRE07673KL" V 8050 1475 50  0001 C CNN
F 2 "Passives:R_0603_Handsolder" V 7880 1475 50  0001 C CNN
F 3 "" V 8030 1475 50  0000 C CNN
F 4 "Yageo" V 8130 1575 60  0001 C CNN "Manufacturer"
F 5 "673k" H 8000 1525 50  0000 L CNN "P_Value"
F 6 "1/10W" V 8250 1775 60  0001 C CNN "P_Rating_U"
F 7 "0.1%" H 8025 1400 25  0000 L CNN "P_Tolerance"
F 8 "0603" H 8025 1450 25  0000 L CNN "Package"
F 9 "YAG4765CT-ND" H 7950 1475 50  0001 C CNN "P_Digikey"
	1    7950 1475
	1    0    0    -1  
$EndComp
Wire Wire Line
	5475 1325 5475 1175
$Comp
L Resistors_0603:RT0603BRE07673KL R301
U 1 1
P 5475 1475
F 0 "R301" V 5475 1475 50  0000 C CNN
F 1 "RT0603BRE07673KL" V 5575 1475 50  0001 C CNN
F 2 "Passives:R_0603_Handsolder" V 5405 1475 50  0001 C CNN
F 3 "" V 5555 1475 50  0000 C CNN
F 4 "Yageo" V 5655 1575 60  0001 C CNN "Manufacturer"
F 5 "673k" H 5525 1525 50  0000 L CNN "P_Value"
F 6 "1/10W" V 5775 1775 60  0001 C CNN "P_Rating_U"
F 7 "0.1%" H 5550 1400 25  0000 L CNN "P_Tolerance"
F 8 "0603" H 5550 1450 25  0000 L CNN "Package"
F 9 "YAG4765CT-ND" H 5475 1475 50  0001 C CNN "P_Digikey"
	1    5475 1475
	1    0    0    -1  
$EndComp
$Comp
L Resistors_0603:ERJ-PB3B4222V R302
U 1 1
P 5475 1875
F 0 "R302" V 5475 1875 50  0000 C CNN
F 1 "ERJ-PB3B4222V" V 5575 1875 50  0001 C CNN
F 2 "Passives:R_0603_Handsolder" V 5405 1875 50  0001 C CNN
F 3 "" V 5555 1875 50  0000 C CNN
F 4 "Panasonic Electronic Components" V 5655 1975 60  0001 C CNN "Manufacturer"
F 5 "42.2k" H 5525 1925 50  0000 L CNN "P_Value"
F 6 "1/5W" V 5775 2175 60  0001 C CNN "P_Rating_U"
F 7 "0.1%" H 5550 1800 25  0000 L CNN "P_Tolerance"
F 8 "0603" H 5550 1850 25  0000 L CNN "Package"
F 9 "P20156CT-ND" H 5475 1875 50  0001 C CNN "P_Digikey"
	1    5475 1875
	1    0    0    -1  
$EndComp
$Comp
L Resistors_0603:ERJ-PB3B4222V R304
U 1 1
P 5825 1875
F 0 "R304" V 5825 1875 50  0000 C CNN
F 1 "ERJ-PB3B4222V" V 5925 1875 50  0001 C CNN
F 2 "Passives:R_0603_Handsolder" V 5755 1875 50  0001 C CNN
F 3 "" V 5905 1875 50  0000 C CNN
F 4 "Panasonic Electronic Components" V 6005 1975 60  0001 C CNN "Manufacturer"
F 5 "42.2k" H 5875 1925 50  0000 L CNN "P_Value"
F 6 "1/5W" V 6125 2175 60  0001 C CNN "P_Rating_U"
F 7 "0.1%" H 5900 1800 25  0000 L CNN "P_Tolerance"
F 8 "0603" H 5900 1850 25  0000 L CNN "Package"
F 9 "P20156CT-ND" H 5825 1875 50  0001 C CNN "P_Digikey"
	1    5825 1875
	1    0    0    -1  
$EndComp
$Comp
L Resistors_0603:ERJ-PB3B4222V R306
U 1 1
P 6175 1875
F 0 "R306" V 6175 1875 50  0000 C CNN
F 1 "ERJ-PB3B4222V" V 6275 1875 50  0001 C CNN
F 2 "Passives:R_0603_Handsolder" V 6105 1875 50  0001 C CNN
F 3 "" V 6255 1875 50  0000 C CNN
F 4 "Panasonic Electronic Components" V 6355 1975 60  0001 C CNN "Manufacturer"
F 5 "42.2k" H 6225 1925 50  0000 L CNN "P_Value"
F 6 "1/5W" V 6475 2175 60  0001 C CNN "P_Rating_U"
F 7 "0.1%" H 6250 1800 25  0000 L CNN "P_Tolerance"
F 8 "0603" H 6250 1850 25  0000 L CNN "Package"
F 9 "P20156CT-ND" H 6175 1875 50  0001 C CNN "P_Digikey"
	1    6175 1875
	1    0    0    -1  
$EndComp
$Comp
L Resistors_0603:ERJ-PB3B4222V R308
U 1 1
P 6525 1875
F 0 "R308" V 6525 1875 50  0000 C CNN
F 1 "ERJ-PB3B4222V" V 6625 1875 50  0001 C CNN
F 2 "Passives:R_0603_Handsolder" V 6455 1875 50  0001 C CNN
F 3 "" V 6605 1875 50  0000 C CNN
F 4 "Panasonic Electronic Components" V 6705 1975 60  0001 C CNN "Manufacturer"
F 5 "42.2k" H 6575 1925 50  0000 L CNN "P_Value"
F 6 "1/5W" V 6825 2175 60  0001 C CNN "P_Rating_U"
F 7 "0.1%" H 6600 1800 25  0000 L CNN "P_Tolerance"
F 8 "0603" H 6600 1850 25  0000 L CNN "Package"
F 9 "P20156CT-ND" H 6525 1875 50  0001 C CNN "P_Digikey"
	1    6525 1875
	1    0    0    -1  
$EndComp
$Comp
L Resistors_0603:ERJ-PB3B4222V R310
U 1 1
P 6900 1875
F 0 "R310" V 6900 1875 50  0000 C CNN
F 1 "ERJ-PB3B4222V" V 7000 1875 50  0001 C CNN
F 2 "Passives:R_0603_Handsolder" V 6830 1875 50  0001 C CNN
F 3 "" V 6980 1875 50  0000 C CNN
F 4 "Panasonic Electronic Components" V 7080 1975 60  0001 C CNN "Manufacturer"
F 5 "42.2k" H 6950 1925 50  0000 L CNN "P_Value"
F 6 "1/5W" V 7200 2175 60  0001 C CNN "P_Rating_U"
F 7 "0.1%" H 6975 1800 25  0000 L CNN "P_Tolerance"
F 8 "0603" H 6975 1850 25  0000 L CNN "Package"
F 9 "P20156CT-ND" H 6900 1875 50  0001 C CNN "P_Digikey"
	1    6900 1875
	1    0    0    -1  
$EndComp
$Comp
L Resistors_0603:ERJ-PB3B4222V R312
U 1 1
P 7250 1875
F 0 "R312" V 7250 1875 50  0000 C CNN
F 1 "ERJ-PB3B4222V" V 7350 1875 50  0001 C CNN
F 2 "Passives:R_0603_Handsolder" V 7180 1875 50  0001 C CNN
F 3 "" V 7330 1875 50  0000 C CNN
F 4 "Panasonic Electronic Components" V 7430 1975 60  0001 C CNN "Manufacturer"
F 5 "42.2k" H 7300 1925 50  0000 L CNN "P_Value"
F 6 "1/5W" V 7550 2175 60  0001 C CNN "P_Rating_U"
F 7 "0.1%" H 7325 1800 25  0000 L CNN "P_Tolerance"
F 8 "0603" H 7325 1850 25  0000 L CNN "Package"
F 9 "P20156CT-ND" H 7250 1875 50  0001 C CNN "P_Digikey"
	1    7250 1875
	1    0    0    -1  
$EndComp
$Comp
L Resistors_0603:ERJ-PB3B4222V R314
U 1 1
P 7600 1875
F 0 "R314" V 7600 1875 50  0000 C CNN
F 1 "ERJ-PB3B4222V" V 7700 1875 50  0001 C CNN
F 2 "Passives:R_0603_Handsolder" V 7530 1875 50  0001 C CNN
F 3 "" V 7680 1875 50  0000 C CNN
F 4 "Panasonic Electronic Components" V 7780 1975 60  0001 C CNN "Manufacturer"
F 5 "42.2k" H 7650 1925 50  0000 L CNN "P_Value"
F 6 "1/5W" V 7900 2175 60  0001 C CNN "P_Rating_U"
F 7 "0.1%" H 7675 1800 25  0000 L CNN "P_Tolerance"
F 8 "0603" H 7675 1850 25  0000 L CNN "Package"
F 9 "P20156CT-ND" H 7600 1875 50  0001 C CNN "P_Digikey"
	1    7600 1875
	1    0    0    -1  
$EndComp
$Comp
L Resistors_0603:ERJ-PB3B4222V R316
U 1 1
P 7950 1875
F 0 "R316" V 7950 1875 50  0000 C CNN
F 1 "ERJ-PB3B4222V" V 8050 1875 50  0001 C CNN
F 2 "Passives:R_0603_Handsolder" V 7880 1875 50  0001 C CNN
F 3 "" V 8030 1875 50  0000 C CNN
F 4 "Panasonic Electronic Components" V 8130 1975 60  0001 C CNN "Manufacturer"
F 5 "42.2k" H 8000 1925 50  0000 L CNN "P_Value"
F 6 "1/5W" V 8250 2175 60  0001 C CNN "P_Rating_U"
F 7 "0.1%" H 8025 1800 25  0000 L CNN "P_Tolerance"
F 8 "0603" H 8025 1850 25  0000 L CNN "Package"
F 9 "P20156CT-ND" H 7950 1875 50  0001 C CNN "P_Digikey"
	1    7950 1875
	1    0    0    -1  
$EndComp
$EndSCHEMATC
